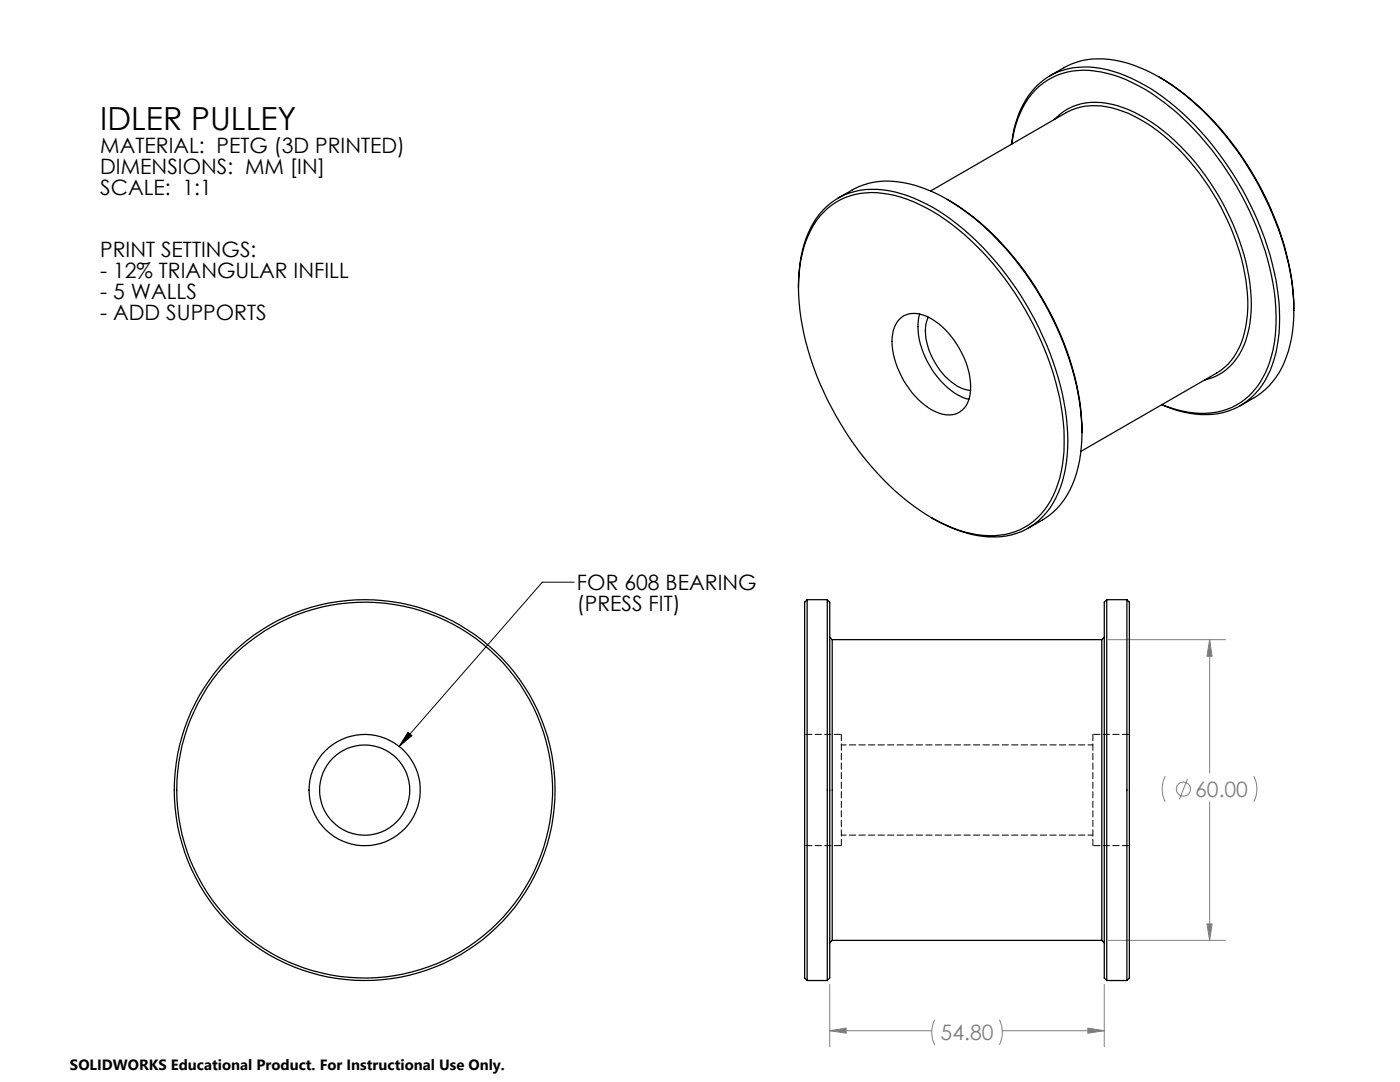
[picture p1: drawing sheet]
<svg xmlns="http://www.w3.org/2000/svg" width="279mm" height="216mm" viewBox="0 0 279 216" stroke-linecap="round" stroke-linejoin="round" font-family="sans-serif">
<g fill="none" stroke="#808080" stroke-width=".2">
<path d="M221.2 127.6h23.4M241.4 127.6l.5 3.4h-1zM241.4 127.6v26.6M232.6 154.9a5.7 5.7 0 0 0 0 5.1M237 155.4l-1.6 4.1M241.4 160v27.6M250.2 154.9a5.7 5.7 0 0 1 0 5.1M165.6 196.4v12.4M220.4 196.4v12.4M221.2 187.6h23.4M240.9 184.4h1l-.5 3.2zM165.6 205.7l3.3-.6v1.1z"/>
<path d="M165.6 205.7h20.3M186.5 203.4a5.6 5.6 0 0 0 0 5.1M199.4 203.4a5.6 5.6 0 0 1 0 5.1M200 205.7h20.4M217.1 205.1l3.3 .6-3.3 .5z"/>
<circle cx="236.2" cy="157.5" r="1.41"/>
</g>
<path d="M114.6 116.2h-6.4l-28.5 32.7M81.4 146.1l.8 .7-2.5 2.1z" fill="none" stroke="#000" stroke-width=".2"/>
<path d="M81.4 146.1l.8 .7-2.5 2.1z" fill="#000"/>
<path d="M241.4 127.6l.5 3.4h-1zM240.9 184.4h1l-.5 3.2zM165.6 205.7l3.3-.6v1.1zM217.1 205.1l3.3 .6-3.3 .5z" fill="#808080"/>
<g fill="none" stroke="#000" stroke-width=".25">
<path d="M209.5 15.1a18 18 0 0 1 7.3-3.2 21.4 21.4 0 0 1 13.2 2.8 51.8 51.8 0 0 1 18.9 18.4 57.5 57.5 0 0 1 9.3 27.3v1.5M231.4 15.4a55.5 55.5 0 0 1 21 23.8 52.1 52.1 0 0 1 5.8 22.7M167.2 39.5a18 18 0 0 1 7.3-3.2 22.5 22.5 0 0 1 14.6 3.5 56.5 56.5 0 0 1 20.3 22.4 54.6 54.6 0 0 1 6.5 24.1M185.7 38.1l27.1-15.6a13.1 13.1 0 0 1 11.3-.3 36.5 36.5 0 0 1 16.2 13.7 45.1 45.1 0 0 1 8.7 25.4 17 17 0 0 1-3.9 11.3l-1.4 1.3-.9 .5-27.1 15.7M189.1 39.8a54.6 54.6 0 0 1 20.2 22.1 52.4 52.4 0 0 1 6.6 24.4M201.9 28.8a18.2 18.2 0 0 1 6.3-12.8 14.7 14.7 0 0 1 12.7-2.1 36.6 36.6 0 0 1 16.4 9.9 62.4 62.4 0 0 1 17.6 33.6 29.3 29.3 0 0 1-2 17.6 13.6 13.6 0 0 1-14.4 7.6 21.6 21.6 0 0 1-6.7-1.8M201.9 28.8a18.9 18.9 0 0 1 5.5-11.6 14.1 14.1 0 0 1 12.3-2.8 33.9 33.9 0 0 1 16.3 9.1 60.7 60.7 0 0 1 18.5 36.3 26 26 0 0 1-3.1 16.6 13.2 13.2 0 0 1-13 6l-3.6-.7-2.9-1M210.4 23.8a11.5 11.5 0 0 1 11.5-3 30.3 30.3 0 0 1 14.6 9.4 49.1 49.1 0 0 1 13.1 27.8 20.1 20.1 0 0 1-2.9 13.6 10.2 10.2 0 0 1-6.3 4.2M159.3 57.4a24.2 24.2 0 0 1 3.6-13.9 13.5 13.5 0 0 1 13.3-5.6 31.7 31.7 0 0 1 16.3 8.1 61.9 61.9 0 0 1 20.3 37.4 28.4 28.4 0 0 1-2.1 16 13.6 13.6 0 0 1-14.5 7.6 26.4 26.4 0 0 1-10.3-3.7M165.1 41.6a14.1 14.1 0 0 1 12.3-2.8 33.9 33.9 0 0 1 16.3 9.1 61.7 61.7 0 0 1 18.3 34.8 29.2 29.2 0 0 1-1.8 16.1 13.6 13.6 0 0 1-15.3 7.9 33.2 33.2 0 0 1-16.3-8.7 61.8 61.8 0 0 1-18.8-34.5 30.3 30.3 0 0 1 1.5-16.5 14.7 14.7 0 0 1 3.8-5.4zM179.5 63.7a4.5 4.5 0 0 1 5.2-.7 16.4 16.4 0 0 1 8.4 10.3 9.8 9.8 0 0 1-.3 7.6 4.2 4.2 0 0 1-5.4 1.5 14.9 14.9 0 0 1-7.9-8.2 12.4 12.4 0 0 1-1-8.9zM183.6 62.7a13.2 13.2 0 0 0 2 10.3 13.6 13.6 0 0 0 7.8 6.7"/>
<path d="M185.2 63.3a9.7 9.7 0 0 0 .9 8.2 12.3 12.3 0 0 0 6.2 6.1l1.4 .3M258.2 61.9a21.9 21.9 0 0 1-4.3 14.3 17.9 17.9 0 0 1-6.4 4.8M215.9 86.3a22.5 22.5 0 0 1-4.2 14.3 17.7 17.7 0 0 1-6.5 4.8M161.1 119.7v76M161.1 119.7l-.5 .5v75l.5 .5M161.1 119.7h4M165.1 119.7v76M165.1 119.7l.5 .5v75l-.5 .5M220.9 119.7v76M220.9 119.7l-.5 .5v75l.5 .5M220.9 119.7h4M224.9 119.7v76"/>
<path d="M224.9 119.7l.5 .5v75l-.5 .5M165.6 127.1l.5 .5M166.1 127.6v60M166.1 127.6h53.8M219.9 127.6v60M220.4 127.1l-.5 .5M161.1 195.7h4M166.1 187.6l-.5 .5M166.1 187.6h53.8M219.9 187.6l.5 .5M220.9 195.7h4"/>
<circle cx="72.8" cy="157.7" r="11.1"/>
<circle cx="72.8" cy="157.7" r="37.5"/>
<circle cx="72.8" cy="157.7" r="9"/>
<circle cx="72.8" cy="157.7" r="38"/>
</g>
<path d="M167.9 146.5v22.2M218.1 146.5v22.2" fill="none" stroke="#000" stroke-width=".2" stroke-dasharray="1.3 .6"/>
<path d="M167.9 146.5h-7.3M225.4 146.5h-7.3M160.6 168.7h7.3M218.1 168.7h7.3" fill="none" stroke="#000" stroke-width=".2" stroke-dasharray="1.3 .6" stroke-dashoffset="-.2"/>
<path d="M218.1 148.6h-50.2M167.9 166.6h50.2" fill="none" stroke="#000" stroke-width=".2" stroke-dasharray="1.3 .6" stroke-dashoffset=".3"/>
<text font-size="6.3" x="20" y="25.9">IDLER PULLEY</text>
<g font-size="4.2">
<text x="20" y="30.5">MATERIAL: PETG (3D PRINTED)</text>
<text x="20" y="34.7">DIMENSIONS: MM [IN]</text>
<text x="20" y="38.9">SCALE: 1:1</text>
<text x="20" y="51.4">PRINT SETTINGS:</text>
<text x="20" y="55.6">- 12% TRIANGULAR INFILL</text>
<text x="20" y="59.7">- 5 WALLS</text>
<text x="20" y="63.9">- ADD SUPPORTS</text>
<text x="115.2" y="117.7">FOR 608 BEARING</text>
<text x="115.2" y="121.9">(PRESS FIT)</text>
</g>
<g font-size="4.2" fill="#808080">
<text x="238.5" y="159">60.00</text>
<text x="187.7" y="207.6">54.80</text>
</g>
<text font-size="3" x="14" y="213.5">SOLIDWORKS Educational Product. For Instructional Use Only.</text>
</svg>
